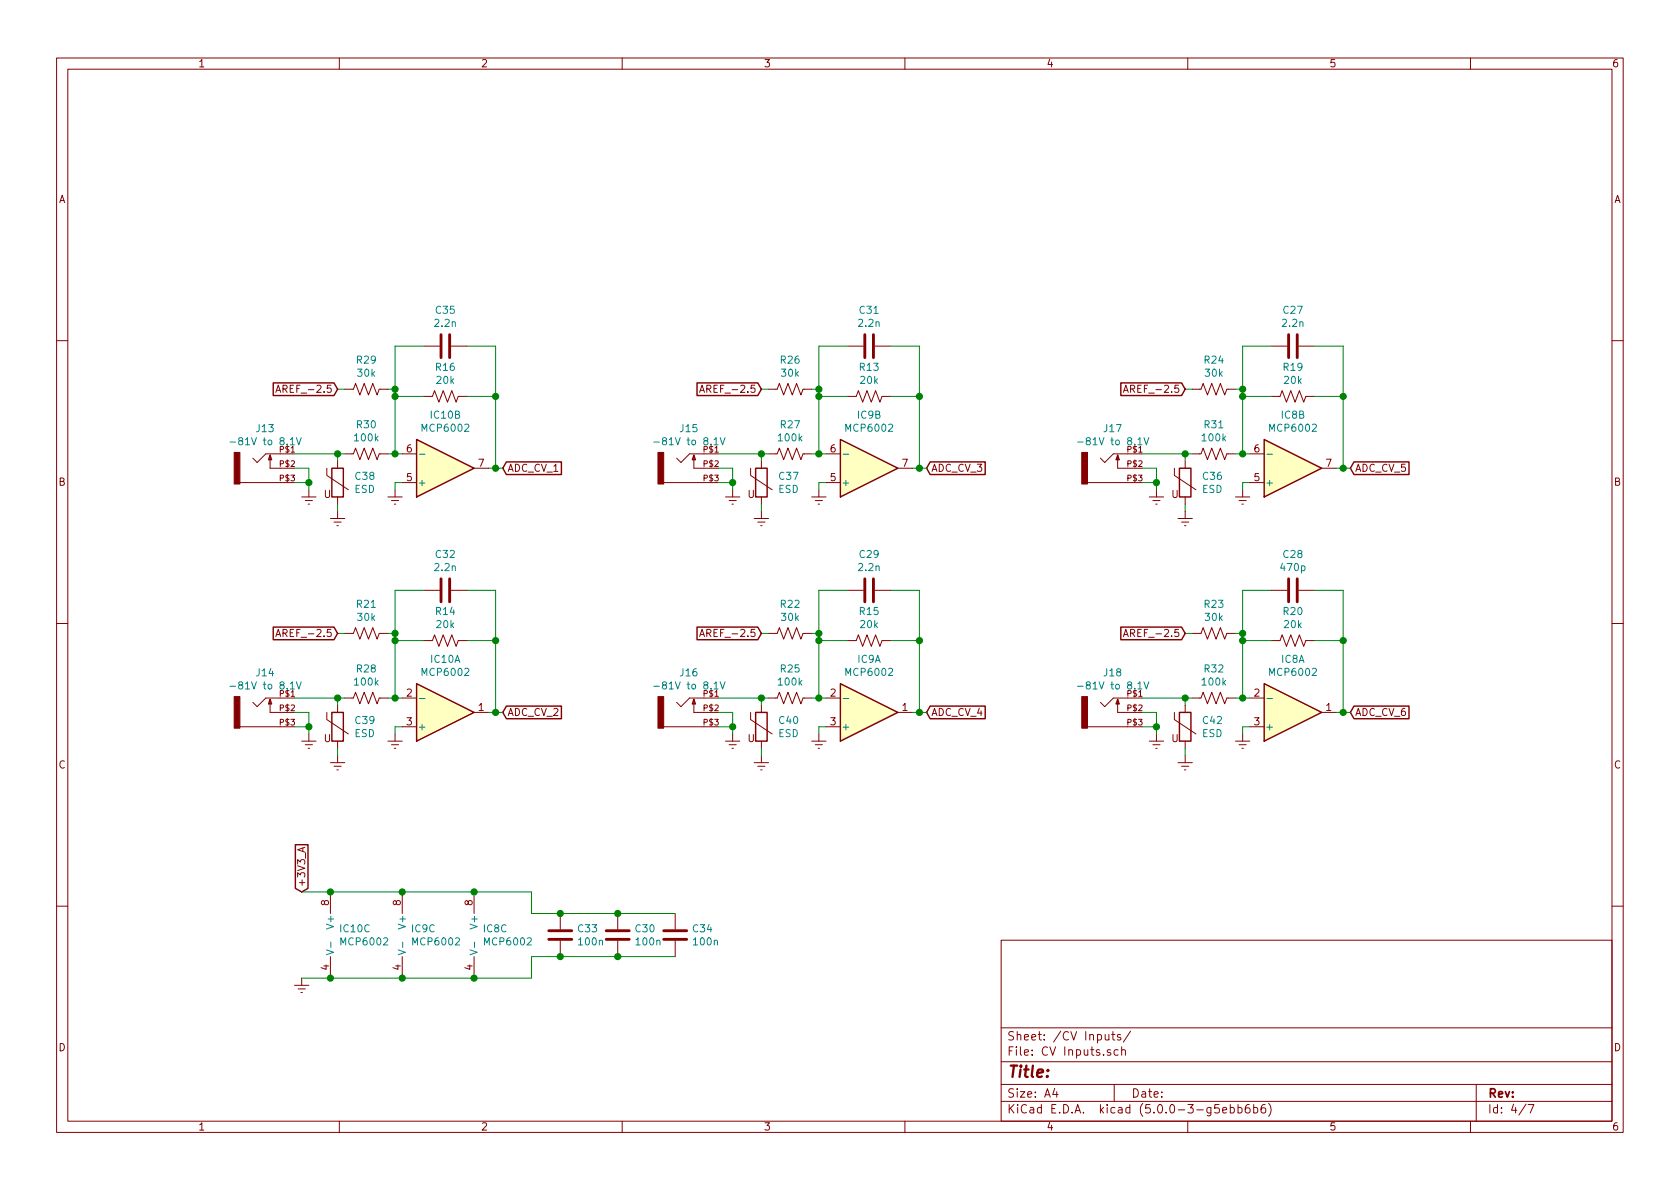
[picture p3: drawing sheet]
EESchema Schematic File Version 4
LIBS:Stages-cache
EELAYER 26 0
EELAYER END
$Descr A4 11693 8268
encoding utf-8
Sheet 4 7
Title ""
Date ""
Rev ""
Comp ""
Comment1 ""
Comment2 ""
Comment3 ""
Comment4 ""
$EndDescr
$Comp
L Amplifier_Operational:MCP6002-xMS IC10
U 1 1
P 3100 4950
F 0 "IC10" H 3100 4583 50  0000 C CNN
F 1 "MCP6002" H 3100 4674 50  0000 C CNN
F 2 "Package_SO:SOIC-8_3.9x4.9mm_P1.27mm" H 3100 4950 50  0001 C CNN
F 3 "http://ww1.microchip.com/downloads/en/DeviceDoc/21733j.pdf" H 3100 4950 50  0001 C CNN
	1    3100 4950
	1    0    0    1   
$EndComp
$Comp
L Device:R_US R14
U 1 1
P 3100 4450
F 0 "R14" V 2895 4450 50  0000 C CNN
F 1 "20k" V 2986 4450 50  0000 C CNN
F 2 "Resistor_SMD:R_0805_2012Metric" V 3140 4440 50  0001 C CNN
F 3 "~" H 3100 4450 50  0001 C CNN
	1    3100 4450
	0    1    1    0   
$EndComp
$Comp
L Device:R_US R21
U 1 1
P 2550 4400
F 0 "R21" V 2345 4400 50  0000 C CNN
F 1 "30k" V 2436 4400 50  0000 C CNN
F 2 "Resistor_SMD:R_0805_2012Metric" V 2590 4390 50  0001 C CNN
F 3 "~" H 2550 4400 50  0001 C CNN
	1    2550 4400
	0    1    1    0   
$EndComp
$Comp
L Device:R_US R28
U 1 1
P 2550 4850
F 0 "R28" V 2345 4850 50  0000 C CNN
F 1 "100k" V 2436 4850 50  0000 C CNN
F 2 "Resistor_SMD:R_0805_2012Metric" V 2590 4840 50  0001 C CNN
F 3 "~" H 2550 4850 50  0001 C CNN
	1    2550 4850
	0    1    1    0   
$EndComp
$Comp
L Device:C C32
U 1 1
P 3100 4100
F 0 "C32" V 2848 4100 50  0000 C CNN
F 1 "2.2n" V 2939 4100 50  0000 C CNN
F 2 "Capacitor_SMD:C_0805_2012Metric" H 3100 4100 50  0001 C CNN
F 3 "~" H 3100 4100 50  0001 C CNN
	1    3100 4100
	0    1    1    0   
$EndComp
$Comp
L Device:Varistor C39
U 1 1
P 2350 5050
F 0 "C39" H 2465 5096 50  0000 L CNN
F 1 "ESD" H 2465 5005 50  0000 L CNN
F 2 "Capacitor_SMD:C_0805_2012Metric" H 2350 5050 50  0001 C CNN
F 3 "~" H 2350 5050 50  0001 C CNN
	1    2350 5050
	1    0    0    -1  
$EndComp
$Comp
L WQP-PJ301M-12_JACK:WQP-PJ301M-12_JACK J14
U 1 1
P 1850 4950
F 0 "J14" H 1854 5228 50  0000 C CNN
F 1 "-81V to 8.1V" H 1854 5137 50  0000 C CNN
F 2 "WQP-PJ301M-12_JACK:WQP-PJ301M-12_JACK" H 1850 4950 50  0001 L BNN
F 3 "" H 1850 4950 50  0001 C CNN
	1    1850 4950
	-1   0    0    -1  
$EndComp
$Comp
L power:Earth #PWR0137
U 1 1
P 2150 5100
F 0 "#PWR0137" H 2150 4850 50  0001 C CNN
F 1 "Earth" H 2150 4950 50  0001 C CNN
F 2 "" H 2150 5100 50  0001 C CNN
F 3 "~" H 2150 5100 50  0001 C CNN
	1    2150 5100
	1    0    0    -1  
$EndComp
$Comp
L power:Earth #PWR0138
U 1 1
P 2350 5250
F 0 "#PWR0138" H 2350 5000 50  0001 C CNN
F 1 "Earth" H 2350 5100 50  0001 C CNN
F 2 "" H 2350 5250 50  0001 C CNN
F 3 "~" H 2350 5250 50  0001 C CNN
	1    2350 5250
	1    0    0    -1  
$EndComp
$Comp
L power:Earth #PWR0139
U 1 1
P 2750 5100
F 0 "#PWR0139" H 2750 4850 50  0001 C CNN
F 1 "Earth" H 2750 4950 50  0001 C CNN
F 2 "" H 2750 5100 50  0001 C CNN
F 3 "~" H 2750 5100 50  0001 C CNN
	1    2750 5100
	1    0    0    -1  
$EndComp
Wire Wire Line
	3400 4950 3450 4950
Wire Wire Line
	3450 4950 3450 4450
Wire Wire Line
	3450 4100 3250 4100
Wire Wire Line
	3250 4450 3450 4450
Connection ~ 3450 4450
Wire Wire Line
	3450 4450 3450 4100
Wire Wire Line
	2800 4850 2750 4850
Wire Wire Line
	2750 4850 2750 4450
Wire Wire Line
	2750 4100 2950 4100
Wire Wire Line
	2950 4450 2750 4450
Connection ~ 2750 4450
Wire Wire Line
	2750 4450 2750 4400
Wire Wire Line
	2700 4400 2750 4400
Connection ~ 2750 4400
Wire Wire Line
	2750 4400 2750 4100
Wire Wire Line
	2400 4400 2350 4400
Wire Wire Line
	2400 4850 2350 4850
Connection ~ 2350 4850
Wire Wire Line
	2350 4850 2350 4900
Wire Wire Line
	2350 4850 2050 4850
Wire Wire Line
	2050 4950 2150 4950
Wire Wire Line
	2150 4950 2150 5050
Wire Wire Line
	2050 5050 2150 5050
Connection ~ 2150 5050
Wire Wire Line
	2150 5050 2150 5100
Wire Wire Line
	2350 5200 2350 5250
Wire Wire Line
	2800 5050 2750 5050
Wire Wire Line
	2750 5050 2750 5100
Wire Wire Line
	2700 4850 2750 4850
Connection ~ 2750 4850
Text GLabel 3500 4950 2    50   Input ~ 0
ADC_CV_2
Wire Wire Line
	3450 4950 3500 4950
Connection ~ 3450 4950
Text GLabel 2350 4400 0    50   Input ~ 0
AREF_-2.5
$Comp
L Device:R_US R16
U 1 1
P 3100 2750
F 0 "R16" V 2895 2750 50  0000 C CNN
F 1 "20k" V 2986 2750 50  0000 C CNN
F 2 "Resistor_SMD:R_0805_2012Metric" V 3140 2740 50  0001 C CNN
F 3 "~" H 3100 2750 50  0001 C CNN
	1    3100 2750
	0    1    1    0   
$EndComp
$Comp
L Device:R_US R29
U 1 1
P 2550 2700
F 0 "R29" V 2345 2700 50  0000 C CNN
F 1 "30k" V 2436 2700 50  0000 C CNN
F 2 "Resistor_SMD:R_0805_2012Metric" V 2590 2690 50  0001 C CNN
F 3 "~" H 2550 2700 50  0001 C CNN
	1    2550 2700
	0    1    1    0   
$EndComp
$Comp
L Device:R_US R30
U 1 1
P 2550 3150
F 0 "R30" V 2345 3150 50  0000 C CNN
F 1 "100k" V 2436 3150 50  0000 C CNN
F 2 "Resistor_SMD:R_0805_2012Metric" V 2590 3140 50  0001 C CNN
F 3 "~" H 2550 3150 50  0001 C CNN
	1    2550 3150
	0    1    1    0   
$EndComp
$Comp
L Device:C C35
U 1 1
P 3100 2400
F 0 "C35" V 2848 2400 50  0000 C CNN
F 1 "2.2n" V 2939 2400 50  0000 C CNN
F 2 "Capacitor_SMD:C_0805_2012Metric" H 3100 2400 50  0001 C CNN
F 3 "~" H 3100 2400 50  0001 C CNN
	1    3100 2400
	0    1    1    0   
$EndComp
$Comp
L Device:Varistor C38
U 1 1
P 2350 3350
F 0 "C38" H 2465 3396 50  0000 L CNN
F 1 "ESD" H 2465 3305 50  0000 L CNN
F 2 "Capacitor_SMD:C_0805_2012Metric" H 2350 3350 50  0001 C CNN
F 3 "~" H 2350 3350 50  0001 C CNN
	1    2350 3350
	1    0    0    -1  
$EndComp
$Comp
L WQP-PJ301M-12_JACK:WQP-PJ301M-12_JACK J13
U 1 1
P 1850 3250
F 0 "J13" H 1854 3528 50  0000 C CNN
F 1 "-81V to 8.1V" H 1854 3437 50  0000 C CNN
F 2 "WQP-PJ301M-12_JACK:WQP-PJ301M-12_JACK" H 1850 3250 50  0001 L BNN
F 3 "" H 1850 3250 50  0001 C CNN
	1    1850 3250
	-1   0    0    -1  
$EndComp
$Comp
L power:Earth #PWR0140
U 1 1
P 2150 3400
F 0 "#PWR0140" H 2150 3150 50  0001 C CNN
F 1 "Earth" H 2150 3250 50  0001 C CNN
F 2 "" H 2150 3400 50  0001 C CNN
F 3 "~" H 2150 3400 50  0001 C CNN
	1    2150 3400
	1    0    0    -1  
$EndComp
$Comp
L power:Earth #PWR0141
U 1 1
P 2350 3550
F 0 "#PWR0141" H 2350 3300 50  0001 C CNN
F 1 "Earth" H 2350 3400 50  0001 C CNN
F 2 "" H 2350 3550 50  0001 C CNN
F 3 "~" H 2350 3550 50  0001 C CNN
	1    2350 3550
	1    0    0    -1  
$EndComp
$Comp
L power:Earth #PWR0142
U 1 1
P 2750 3400
F 0 "#PWR0142" H 2750 3150 50  0001 C CNN
F 1 "Earth" H 2750 3250 50  0001 C CNN
F 2 "" H 2750 3400 50  0001 C CNN
F 3 "~" H 2750 3400 50  0001 C CNN
	1    2750 3400
	1    0    0    -1  
$EndComp
Wire Wire Line
	3400 3250 3450 3250
Wire Wire Line
	3450 3250 3450 2750
Wire Wire Line
	3450 2400 3250 2400
Wire Wire Line
	3250 2750 3450 2750
Connection ~ 3450 2750
Wire Wire Line
	3450 2750 3450 2400
Wire Wire Line
	2800 3150 2750 3150
Wire Wire Line
	2750 3150 2750 2750
Wire Wire Line
	2750 2400 2950 2400
Wire Wire Line
	2950 2750 2750 2750
Connection ~ 2750 2750
Wire Wire Line
	2750 2750 2750 2700
Wire Wire Line
	2700 2700 2750 2700
Connection ~ 2750 2700
Wire Wire Line
	2750 2700 2750 2400
Wire Wire Line
	2400 2700 2350 2700
Wire Wire Line
	2400 3150 2350 3150
Connection ~ 2350 3150
Wire Wire Line
	2350 3150 2350 3200
Wire Wire Line
	2350 3150 2050 3150
Wire Wire Line
	2050 3250 2150 3250
Wire Wire Line
	2150 3250 2150 3350
Wire Wire Line
	2050 3350 2150 3350
Connection ~ 2150 3350
Wire Wire Line
	2150 3350 2150 3400
Wire Wire Line
	2350 3500 2350 3550
Wire Wire Line
	2800 3350 2750 3350
Wire Wire Line
	2750 3350 2750 3400
Wire Wire Line
	2700 3150 2750 3150
Connection ~ 2750 3150
Text GLabel 3500 3250 2    50   Input ~ 0
ADC_CV_1
Wire Wire Line
	3450 3250 3500 3250
Connection ~ 3450 3250
Text GLabel 2350 2700 0    50   Input ~ 0
AREF_-2.5
$Comp
L Amplifier_Operational:MCP6002-xMS IC10
U 2 1
P 3100 3250
F 0 "IC10" H 3100 2883 50  0000 C CNN
F 1 "MCP6002" H 3100 2974 50  0000 C CNN
F 2 "Package_SO:SOIC-8_3.9x4.9mm_P1.27mm" H 3100 3250 50  0001 C CNN
F 3 "http://ww1.microchip.com/downloads/en/DeviceDoc/21733j.pdf" H 3100 3250 50  0001 C CNN
	2    3100 3250
	1    0    0    1   
$EndComp
$Comp
L Amplifier_Operational:MCP6002-xMS IC9
U 1 1
P 6050 4950
F 0 "IC9" H 6050 4583 50  0000 C CNN
F 1 "MCP6002" H 6050 4674 50  0000 C CNN
F 2 "Package_SO:SOIC-8_3.9x4.9mm_P1.27mm" H 6050 4950 50  0001 C CNN
F 3 "http://ww1.microchip.com/downloads/en/DeviceDoc/21733j.pdf" H 6050 4950 50  0001 C CNN
	1    6050 4950
	1    0    0    1   
$EndComp
$Comp
L Device:R_US R15
U 1 1
P 6050 4450
F 0 "R15" V 5845 4450 50  0000 C CNN
F 1 "20k" V 5936 4450 50  0000 C CNN
F 2 "Resistor_SMD:R_0805_2012Metric" V 6090 4440 50  0001 C CNN
F 3 "~" H 6050 4450 50  0001 C CNN
	1    6050 4450
	0    1    1    0   
$EndComp
$Comp
L Device:R_US R22
U 1 1
P 5500 4400
F 0 "R22" V 5295 4400 50  0000 C CNN
F 1 "30k" V 5386 4400 50  0000 C CNN
F 2 "Resistor_SMD:R_0805_2012Metric" V 5540 4390 50  0001 C CNN
F 3 "~" H 5500 4400 50  0001 C CNN
	1    5500 4400
	0    1    1    0   
$EndComp
$Comp
L Device:R_US R25
U 1 1
P 5500 4850
F 0 "R25" V 5295 4850 50  0000 C CNN
F 1 "100k" V 5386 4850 50  0000 C CNN
F 2 "Resistor_SMD:R_0805_2012Metric" V 5540 4840 50  0001 C CNN
F 3 "~" H 5500 4850 50  0001 C CNN
	1    5500 4850
	0    1    1    0   
$EndComp
$Comp
L Device:C C29
U 1 1
P 6050 4100
F 0 "C29" V 5798 4100 50  0000 C CNN
F 1 "2.2n" V 5889 4100 50  0000 C CNN
F 2 "Capacitor_SMD:C_0805_2012Metric" H 6050 4100 50  0001 C CNN
F 3 "~" H 6050 4100 50  0001 C CNN
	1    6050 4100
	0    1    1    0   
$EndComp
$Comp
L Device:Varistor C40
U 1 1
P 5300 5050
F 0 "C40" H 5415 5096 50  0000 L CNN
F 1 "ESD" H 5415 5005 50  0000 L CNN
F 2 "Capacitor_SMD:C_0805_2012Metric" H 5300 5050 50  0001 C CNN
F 3 "~" H 5300 5050 50  0001 C CNN
	1    5300 5050
	1    0    0    -1  
$EndComp
$Comp
L WQP-PJ301M-12_JACK:WQP-PJ301M-12_JACK J16
U 1 1
P 4800 4950
F 0 "J16" H 4804 5228 50  0000 C CNN
F 1 "-81V to 8.1V" H 4804 5137 50  0000 C CNN
F 2 "WQP-PJ301M-12_JACK:WQP-PJ301M-12_JACK" H 4800 4950 50  0001 L BNN
F 3 "" H 4800 4950 50  0001 C CNN
	1    4800 4950
	-1   0    0    -1  
$EndComp
$Comp
L power:Earth #PWR0143
U 1 1
P 5100 5100
F 0 "#PWR0143" H 5100 4850 50  0001 C CNN
F 1 "Earth" H 5100 4950 50  0001 C CNN
F 2 "" H 5100 5100 50  0001 C CNN
F 3 "~" H 5100 5100 50  0001 C CNN
	1    5100 5100
	1    0    0    -1  
$EndComp
$Comp
L power:Earth #PWR0144
U 1 1
P 5300 5250
F 0 "#PWR0144" H 5300 5000 50  0001 C CNN
F 1 "Earth" H 5300 5100 50  0001 C CNN
F 2 "" H 5300 5250 50  0001 C CNN
F 3 "~" H 5300 5250 50  0001 C CNN
	1    5300 5250
	1    0    0    -1  
$EndComp
$Comp
L power:Earth #PWR0145
U 1 1
P 5700 5100
F 0 "#PWR0145" H 5700 4850 50  0001 C CNN
F 1 "Earth" H 5700 4950 50  0001 C CNN
F 2 "" H 5700 5100 50  0001 C CNN
F 3 "~" H 5700 5100 50  0001 C CNN
	1    5700 5100
	1    0    0    -1  
$EndComp
Wire Wire Line
	6350 4950 6400 4950
Wire Wire Line
	6400 4950 6400 4450
Wire Wire Line
	6400 4100 6200 4100
Wire Wire Line
	6200 4450 6400 4450
Connection ~ 6400 4450
Wire Wire Line
	6400 4450 6400 4100
Wire Wire Line
	5750 4850 5700 4850
Wire Wire Line
	5700 4850 5700 4450
Wire Wire Line
	5700 4100 5900 4100
Wire Wire Line
	5900 4450 5700 4450
Connection ~ 5700 4450
Wire Wire Line
	5700 4450 5700 4400
Wire Wire Line
	5650 4400 5700 4400
Connection ~ 5700 4400
Wire Wire Line
	5700 4400 5700 4100
Wire Wire Line
	5350 4400 5300 4400
Wire Wire Line
	5350 4850 5300 4850
Connection ~ 5300 4850
Wire Wire Line
	5300 4850 5300 4900
Wire Wire Line
	5300 4850 5000 4850
Wire Wire Line
	5000 4950 5100 4950
Wire Wire Line
	5100 4950 5100 5050
Wire Wire Line
	5000 5050 5100 5050
Connection ~ 5100 5050
Wire Wire Line
	5100 5050 5100 5100
Wire Wire Line
	5300 5200 5300 5250
Wire Wire Line
	5750 5050 5700 5050
Wire Wire Line
	5700 5050 5700 5100
Wire Wire Line
	5650 4850 5700 4850
Connection ~ 5700 4850
Text GLabel 6450 4950 2    50   Input ~ 0
ADC_CV_4
Wire Wire Line
	6400 4950 6450 4950
Connection ~ 6400 4950
Text GLabel 5300 4400 0    50   Input ~ 0
AREF_-2.5
$Comp
L Device:R_US R13
U 1 1
P 6050 2750
F 0 "R13" V 5845 2750 50  0000 C CNN
F 1 "20k" V 5936 2750 50  0000 C CNN
F 2 "Resistor_SMD:R_0805_2012Metric" V 6090 2740 50  0001 C CNN
F 3 "~" H 6050 2750 50  0001 C CNN
	1    6050 2750
	0    1    1    0   
$EndComp
$Comp
L Device:R_US R26
U 1 1
P 5500 2700
F 0 "R26" V 5295 2700 50  0000 C CNN
F 1 "30k" V 5386 2700 50  0000 C CNN
F 2 "Resistor_SMD:R_0805_2012Metric" V 5540 2690 50  0001 C CNN
F 3 "~" H 5500 2700 50  0001 C CNN
	1    5500 2700
	0    1    1    0   
$EndComp
$Comp
L Device:R_US R27
U 1 1
P 5500 3150
F 0 "R27" V 5295 3150 50  0000 C CNN
F 1 "100k" V 5386 3150 50  0000 C CNN
F 2 "Resistor_SMD:R_0805_2012Metric" V 5540 3140 50  0001 C CNN
F 3 "~" H 5500 3150 50  0001 C CNN
	1    5500 3150
	0    1    1    0   
$EndComp
$Comp
L Device:C C31
U 1 1
P 6050 2400
F 0 "C31" V 5798 2400 50  0000 C CNN
F 1 "2.2n" V 5889 2400 50  0000 C CNN
F 2 "Capacitor_SMD:C_0805_2012Metric" H 6050 2400 50  0001 C CNN
F 3 "~" H 6050 2400 50  0001 C CNN
	1    6050 2400
	0    1    1    0   
$EndComp
$Comp
L Device:Varistor C37
U 1 1
P 5300 3350
F 0 "C37" H 5415 3396 50  0000 L CNN
F 1 "ESD" H 5415 3305 50  0000 L CNN
F 2 "Capacitor_SMD:C_0805_2012Metric" H 5300 3350 50  0001 C CNN
F 3 "~" H 5300 3350 50  0001 C CNN
	1    5300 3350
	1    0    0    -1  
$EndComp
$Comp
L WQP-PJ301M-12_JACK:WQP-PJ301M-12_JACK J15
U 1 1
P 4800 3250
F 0 "J15" H 4804 3528 50  0000 C CNN
F 1 "-81V to 8.1V" H 4804 3437 50  0000 C CNN
F 2 "WQP-PJ301M-12_JACK:WQP-PJ301M-12_JACK" H 4800 3250 50  0001 L BNN
F 3 "" H 4800 3250 50  0001 C CNN
	1    4800 3250
	-1   0    0    -1  
$EndComp
$Comp
L power:Earth #PWR0146
U 1 1
P 5100 3400
F 0 "#PWR0146" H 5100 3150 50  0001 C CNN
F 1 "Earth" H 5100 3250 50  0001 C CNN
F 2 "" H 5100 3400 50  0001 C CNN
F 3 "~" H 5100 3400 50  0001 C CNN
	1    5100 3400
	1    0    0    -1  
$EndComp
$Comp
L power:Earth #PWR0147
U 1 1
P 5300 3550
F 0 "#PWR0147" H 5300 3300 50  0001 C CNN
F 1 "Earth" H 5300 3400 50  0001 C CNN
F 2 "" H 5300 3550 50  0001 C CNN
F 3 "~" H 5300 3550 50  0001 C CNN
	1    5300 3550
	1    0    0    -1  
$EndComp
$Comp
L power:Earth #PWR0148
U 1 1
P 5700 3400
F 0 "#PWR0148" H 5700 3150 50  0001 C CNN
F 1 "Earth" H 5700 3250 50  0001 C CNN
F 2 "" H 5700 3400 50  0001 C CNN
F 3 "~" H 5700 3400 50  0001 C CNN
	1    5700 3400
	1    0    0    -1  
$EndComp
Wire Wire Line
	6350 3250 6400 3250
Wire Wire Line
	6400 3250 6400 2750
Wire Wire Line
	6400 2400 6200 2400
Wire Wire Line
	6200 2750 6400 2750
Connection ~ 6400 2750
Wire Wire Line
	6400 2750 6400 2400
Wire Wire Line
	5750 3150 5700 3150
Wire Wire Line
	5700 3150 5700 2750
Wire Wire Line
	5700 2400 5900 2400
Wire Wire Line
	5900 2750 5700 2750
Connection ~ 5700 2750
Wire Wire Line
	5700 2750 5700 2700
Wire Wire Line
	5650 2700 5700 2700
Connection ~ 5700 2700
Wire Wire Line
	5700 2700 5700 2400
Wire Wire Line
	5350 2700 5300 2700
Wire Wire Line
	5350 3150 5300 3150
Connection ~ 5300 3150
Wire Wire Line
	5300 3150 5300 3200
Wire Wire Line
	5300 3150 5000 3150
Wire Wire Line
	5000 3250 5100 3250
Wire Wire Line
	5100 3250 5100 3350
Wire Wire Line
	5000 3350 5100 3350
Connection ~ 5100 3350
Wire Wire Line
	5100 3350 5100 3400
Wire Wire Line
	5300 3500 5300 3550
Wire Wire Line
	5750 3350 5700 3350
Wire Wire Line
	5700 3350 5700 3400
Wire Wire Line
	5650 3150 5700 3150
Connection ~ 5700 3150
Text GLabel 6450 3250 2    50   Input ~ 0
ADC_CV_3
Wire Wire Line
	6400 3250 6450 3250
Connection ~ 6400 3250
Text GLabel 5300 2700 0    50   Input ~ 0
AREF_-2.5
$Comp
L Amplifier_Operational:MCP6002-xMS IC9
U 2 1
P 6050 3250
F 0 "IC9" H 6050 2883 50  0000 C CNN
F 1 "MCP6002" H 6050 2974 50  0000 C CNN
F 2 "Package_SO:SOIC-8_3.9x4.9mm_P1.27mm" H 6050 3250 50  0001 C CNN
F 3 "http://ww1.microchip.com/downloads/en/DeviceDoc/21733j.pdf" H 6050 3250 50  0001 C CNN
	2    6050 3250
	1    0    0    1   
$EndComp
$Comp
L Amplifier_Operational:MCP6002-xMS IC8
U 1 1
P 9000 4950
F 0 "IC8" H 9000 4583 50  0000 C CNN
F 1 "MCP6002" H 9000 4674 50  0000 C CNN
F 2 "Package_SO:SOIC-8_3.9x4.9mm_P1.27mm" H 9000 4950 50  0001 C CNN
F 3 "http://ww1.microchip.com/downloads/en/DeviceDoc/21733j.pdf" H 9000 4950 50  0001 C CNN
	1    9000 4950
	1    0    0    1   
$EndComp
$Comp
L Device:R_US R20
U 1 1
P 9000 4450
F 0 "R20" V 8795 4450 50  0000 C CNN
F 1 "20k" V 8886 4450 50  0000 C CNN
F 2 "Resistor_SMD:R_0805_2012Metric" V 9040 4440 50  0001 C CNN
F 3 "~" H 9000 4450 50  0001 C CNN
	1    9000 4450
	0    1    1    0   
$EndComp
$Comp
L Device:R_US R23
U 1 1
P 8450 4400
F 0 "R23" V 8245 4400 50  0000 C CNN
F 1 "30k" V 8336 4400 50  0000 C CNN
F 2 "Resistor_SMD:R_0805_2012Metric" V 8490 4390 50  0001 C CNN
F 3 "~" H 8450 4400 50  0001 C CNN
	1    8450 4400
	0    1    1    0   
$EndComp
$Comp
L Device:R_US R32
U 1 1
P 8450 4850
F 0 "R32" V 8245 4850 50  0000 C CNN
F 1 "100k" V 8336 4850 50  0000 C CNN
F 2 "Resistor_SMD:R_0805_2012Metric" V 8490 4840 50  0001 C CNN
F 3 "~" H 8450 4850 50  0001 C CNN
	1    8450 4850
	0    1    1    0   
$EndComp
$Comp
L Device:C C28
U 1 1
P 9000 4100
F 0 "C28" V 8748 4100 50  0000 C CNN
F 1 "470p" V 8839 4100 50  0000 C CNN
F 2 "Capacitor_SMD:C_0805_2012Metric" H 9000 4100 50  0001 C CNN
F 3 "~" H 9000 4100 50  0001 C CNN
	1    9000 4100
	0    1    1    0   
$EndComp
$Comp
L Device:Varistor C42
U 1 1
P 8250 5050
F 0 "C42" H 8365 5096 50  0000 L CNN
F 1 "ESD" H 8365 5005 50  0000 L CNN
F 2 "Capacitor_SMD:C_0805_2012Metric" H 8250 5050 50  0001 C CNN
F 3 "~" H 8250 5050 50  0001 C CNN
	1    8250 5050
	1    0    0    -1  
$EndComp
$Comp
L WQP-PJ301M-12_JACK:WQP-PJ301M-12_JACK J18
U 1 1
P 7750 4950
F 0 "J18" H 7754 5228 50  0000 C CNN
F 1 "-81V to 8.1V" H 7754 5137 50  0000 C CNN
F 2 "WQP-PJ301M-12_JACK:WQP-PJ301M-12_JACK" H 7750 4950 50  0001 L BNN
F 3 "" H 7750 4950 50  0001 C CNN
	1    7750 4950
	-1   0    0    -1  
$EndComp
$Comp
L power:Earth #PWR0149
U 1 1
P 8050 5100
F 0 "#PWR0149" H 8050 4850 50  0001 C CNN
F 1 "Earth" H 8050 4950 50  0001 C CNN
F 2 "" H 8050 5100 50  0001 C CNN
F 3 "~" H 8050 5100 50  0001 C CNN
	1    8050 5100
	1    0    0    -1  
$EndComp
$Comp
L power:Earth #PWR0150
U 1 1
P 8250 5250
F 0 "#PWR0150" H 8250 5000 50  0001 C CNN
F 1 "Earth" H 8250 5100 50  0001 C CNN
F 2 "" H 8250 5250 50  0001 C CNN
F 3 "~" H 8250 5250 50  0001 C CNN
	1    8250 5250
	1    0    0    -1  
$EndComp
$Comp
L power:Earth #PWR0151
U 1 1
P 8650 5100
F 0 "#PWR0151" H 8650 4850 50  0001 C CNN
F 1 "Earth" H 8650 4950 50  0001 C CNN
F 2 "" H 8650 5100 50  0001 C CNN
F 3 "~" H 8650 5100 50  0001 C CNN
	1    8650 5100
	1    0    0    -1  
$EndComp
Wire Wire Line
	9300 4950 9350 4950
Wire Wire Line
	9350 4950 9350 4450
Wire Wire Line
	9350 4100 9150 4100
Wire Wire Line
	9150 4450 9350 4450
Connection ~ 9350 4450
Wire Wire Line
	9350 4450 9350 4100
Wire Wire Line
	8700 4850 8650 4850
Wire Wire Line
	8650 4850 8650 4450
Wire Wire Line
	8650 4100 8850 4100
Wire Wire Line
	8850 4450 8650 4450
Connection ~ 8650 4450
Wire Wire Line
	8650 4450 8650 4400
Wire Wire Line
	8600 4400 8650 4400
Connection ~ 8650 4400
Wire Wire Line
	8650 4400 8650 4100
Wire Wire Line
	8300 4400 8250 4400
Wire Wire Line
	8300 4850 8250 4850
Connection ~ 8250 4850
Wire Wire Line
	8250 4850 8250 4900
Wire Wire Line
	8250 4850 7950 4850
Wire Wire Line
	7950 4950 8050 4950
Wire Wire Line
	8050 4950 8050 5050
Wire Wire Line
	7950 5050 8050 5050
Connection ~ 8050 5050
Wire Wire Line
	8050 5050 8050 5100
Wire Wire Line
	8250 5200 8250 5250
Wire Wire Line
	8700 5050 8650 5050
Wire Wire Line
	8650 5050 8650 5100
Wire Wire Line
	8600 4850 8650 4850
Connection ~ 8650 4850
Text GLabel 9400 4950 2    50   Input ~ 0
ADC_CV_6
Wire Wire Line
	9350 4950 9400 4950
Connection ~ 9350 4950
Text GLabel 8250 4400 0    50   Input ~ 0
AREF_-2.5
$Comp
L Device:R_US R19
U 1 1
P 9000 2750
F 0 "R19" V 8795 2750 50  0000 C CNN
F 1 "20k" V 8886 2750 50  0000 C CNN
F 2 "Resistor_SMD:R_0805_2012Metric" V 9040 2740 50  0001 C CNN
F 3 "~" H 9000 2750 50  0001 C CNN
	1    9000 2750
	0    1    1    0   
$EndComp
$Comp
L Device:R_US R24
U 1 1
P 8450 2700
F 0 "R24" V 8245 2700 50  0000 C CNN
F 1 "30k" V 8336 2700 50  0000 C CNN
F 2 "Resistor_SMD:R_0805_2012Metric" V 8490 2690 50  0001 C CNN
F 3 "~" H 8450 2700 50  0001 C CNN
	1    8450 2700
	0    1    1    0   
$EndComp
$Comp
L Device:R_US R31
U 1 1
P 8450 3150
F 0 "R31" V 8245 3150 50  0000 C CNN
F 1 "100k" V 8336 3150 50  0000 C CNN
F 2 "Resistor_SMD:R_0805_2012Metric" V 8490 3140 50  0001 C CNN
F 3 "~" H 8450 3150 50  0001 C CNN
	1    8450 3150
	0    1    1    0   
$EndComp
$Comp
L Device:C C27
U 1 1
P 9000 2400
F 0 "C27" V 8748 2400 50  0000 C CNN
F 1 "2.2n" V 8839 2400 50  0000 C CNN
F 2 "Capacitor_SMD:C_0805_2012Metric" H 9000 2400 50  0001 C CNN
F 3 "~" H 9000 2400 50  0001 C CNN
	1    9000 2400
	0    1    1    0   
$EndComp
$Comp
L Device:Varistor C36
U 1 1
P 8250 3350
F 0 "C36" H 8365 3396 50  0000 L CNN
F 1 "ESD" H 8365 3305 50  0000 L CNN
F 2 "Capacitor_SMD:C_0805_2012Metric" H 8250 3350 50  0001 C CNN
F 3 "~" H 8250 3350 50  0001 C CNN
	1    8250 3350
	1    0    0    -1  
$EndComp
$Comp
L WQP-PJ301M-12_JACK:WQP-PJ301M-12_JACK J17
U 1 1
P 7750 3250
F 0 "J17" H 7754 3528 50  0000 C CNN
F 1 "-81V to 8.1V" H 7754 3437 50  0000 C CNN
F 2 "WQP-PJ301M-12_JACK:WQP-PJ301M-12_JACK" H 7750 3250 50  0001 L BNN
F 3 "" H 7750 3250 50  0001 C CNN
	1    7750 3250
	-1   0    0    -1  
$EndComp
$Comp
L power:Earth #PWR0152
U 1 1
P 8050 3400
F 0 "#PWR0152" H 8050 3150 50  0001 C CNN
F 1 "Earth" H 8050 3250 50  0001 C CNN
F 2 "" H 8050 3400 50  0001 C CNN
F 3 "~" H 8050 3400 50  0001 C CNN
	1    8050 3400
	1    0    0    -1  
$EndComp
$Comp
L power:Earth #PWR0153
U 1 1
P 8250 3550
F 0 "#PWR0153" H 8250 3300 50  0001 C CNN
F 1 "Earth" H 8250 3400 50  0001 C CNN
F 2 "" H 8250 3550 50  0001 C CNN
F 3 "~" H 8250 3550 50  0001 C CNN
	1    8250 3550
	1    0    0    -1  
$EndComp
$Comp
L power:Earth #PWR0154
U 1 1
P 8650 3400
F 0 "#PWR0154" H 8650 3150 50  0001 C CNN
F 1 "Earth" H 8650 3250 50  0001 C CNN
F 2 "" H 8650 3400 50  0001 C CNN
F 3 "~" H 8650 3400 50  0001 C CNN
	1    8650 3400
	1    0    0    -1  
$EndComp
Wire Wire Line
	9300 3250 9350 3250
Wire Wire Line
	9350 3250 9350 2750
Wire Wire Line
	9350 2400 9150 2400
Wire Wire Line
	9150 2750 9350 2750
Connection ~ 9350 2750
Wire Wire Line
	9350 2750 9350 2400
Wire Wire Line
	8700 3150 8650 3150
Wire Wire Line
	8650 3150 8650 2750
Wire Wire Line
	8650 2400 8850 2400
Wire Wire Line
	8850 2750 8650 2750
Connection ~ 8650 2750
Wire Wire Line
	8650 2750 8650 2700
Wire Wire Line
	8600 2700 8650 2700
Connection ~ 8650 2700
Wire Wire Line
	8650 2700 8650 2400
Wire Wire Line
	8300 2700 8250 2700
Wire Wire Line
	8300 3150 8250 3150
Connection ~ 8250 3150
Wire Wire Line
	8250 3150 8250 3200
Wire Wire Line
	8250 3150 7950 3150
Wire Wire Line
	7950 3250 8050 3250
Wire Wire Line
	8050 3250 8050 3350
Wire Wire Line
	7950 3350 8050 3350
Connection ~ 8050 3350
Wire Wire Line
	8050 3350 8050 3400
Wire Wire Line
	8250 3500 8250 3550
Wire Wire Line
	8700 3350 8650 3350
Wire Wire Line
	8650 3350 8650 3400
Wire Wire Line
	8600 3150 8650 3150
Connection ~ 8650 3150
Text GLabel 9400 3250 2    50   Input ~ 0
ADC_CV_5
Wire Wire Line
	9350 3250 9400 3250
Connection ~ 9350 3250
Text GLabel 8250 2700 0    50   Input ~ 0
AREF_-2.5
$Comp
L Amplifier_Operational:MCP6002-xMS IC8
U 2 1
P 9000 3250
F 0 "IC8" H 9000 2883 50  0000 C CNN
F 1 "MCP6002" H 9000 2974 50  0000 C CNN
F 2 "Package_SO:SOIC-8_3.9x4.9mm_P1.27mm" H 9000 3250 50  0001 C CNN
F 3 "http://ww1.microchip.com/downloads/en/DeviceDoc/21733j.pdf" H 9000 3250 50  0001 C CNN
	2    9000 3250
	1    0    0    1   
$EndComp
$Comp
L Amplifier_Operational:MCP6002-xMS IC10
U 3 1
P 2400 6500
F 0 "IC10" H 2358 6546 50  0000 L CNN
F 1 "MCP6002" H 2358 6455 50  0000 L CNN
F 2 "Package_SO:SOIC-8_3.9x4.9mm_P1.27mm" H 2400 6500 50  0001 C CNN
F 3 "http://ww1.microchip.com/downloads/en/DeviceDoc/21733j.pdf" H 2400 6500 50  0001 C CNN
	3    2400 6500
	1    0    0    -1  
$EndComp
$Comp
L Amplifier_Operational:MCP6002-xMS IC9
U 3 1
P 2900 6500
F 0 "IC9" H 2858 6546 50  0000 L CNN
F 1 "MCP6002" H 2858 6455 50  0000 L CNN
F 2 "Package_SO:SOIC-8_3.9x4.9mm_P1.27mm" H 2900 6500 50  0001 C CNN
F 3 "http://ww1.microchip.com/downloads/en/DeviceDoc/21733j.pdf" H 2900 6500 50  0001 C CNN
	3    2900 6500
	1    0    0    -1  
$EndComp
$Comp
L Amplifier_Operational:MCP6002-xMS IC8
U 3 1
P 3400 6500
F 0 "IC8" H 3358 6546 50  0000 L CNN
F 1 "MCP6002" H 3358 6455 50  0000 L CNN
F 2 "Package_SO:SOIC-8_3.9x4.9mm_P1.27mm" H 3400 6500 50  0001 C CNN
F 3 "http://ww1.microchip.com/downloads/en/DeviceDoc/21733j.pdf" H 3400 6500 50  0001 C CNN
	3    3400 6500
	1    0    0    -1  
$EndComp
$Comp
L Device:C C33
U 1 1
P 3900 6500
F 0 "C33" H 4015 6546 50  0000 L CNN
F 1 "100n" H 4015 6455 50  0000 L CNN
F 2 "Capacitor_SMD:C_0805_2012Metric" H 3900 6500 50  0001 C CNN
F 3 "~" H 3900 6500 50  0001 C CNN
	1    3900 6500
	1    0    0    -1  
$EndComp
$Comp
L Device:C C30
U 1 1
P 4300 6500
F 0 "C30" H 4415 6546 50  0000 L CNN
F 1 "100n" H 4415 6455 50  0000 L CNN
F 2 "Capacitor_SMD:C_0805_2012Metric" H 4300 6500 50  0001 C CNN
F 3 "~" H 4300 6500 50  0001 C CNN
	1    4300 6500
	1    0    0    -1  
$EndComp
$Comp
L Device:C C34
U 1 1
P 4700 6500
F 0 "C34" H 4815 6546 50  0000 L CNN
F 1 "100n" H 4815 6455 50  0000 L CNN
F 2 "Capacitor_SMD:C_0805_2012Metric" H 4700 6500 50  0001 C CNN
F 3 "~" H 4700 6500 50  0001 C CNN
	1    4700 6500
	1    0    0    -1  
$EndComp
$Comp
L power:Earth #PWR0155
U 1 1
P 2100 6800
F 0 "#PWR0155" H 2100 6550 50  0001 C CNN
F 1 "Earth" H 2100 6650 50  0001 C CNN
F 2 "" H 2100 6800 50  0001 C CNN
F 3 "~" H 2100 6800 50  0001 C CNN
	1    2100 6800
	1    0    0    -1  
$EndComp
Text GLabel 2100 6200 1    50   Input ~ 0
+3V3_A
Wire Wire Line
	2100 6200 2300 6200
Wire Wire Line
	2300 6200 2800 6200
Connection ~ 2300 6200
Wire Wire Line
	2800 6200 3300 6200
Connection ~ 2800 6200
Wire Wire Line
	3300 6200 3700 6200
Wire Wire Line
	3700 6200 3700 6350
Wire Wire Line
	3700 6350 3900 6350
Connection ~ 3300 6200
Wire Wire Line
	3900 6350 4300 6350
Connection ~ 3900 6350
Wire Wire Line
	4300 6350 4700 6350
Connection ~ 4300 6350
Wire Wire Line
	2100 6800 2300 6800
Wire Wire Line
	2300 6800 2800 6800
Connection ~ 2300 6800
Wire Wire Line
	2800 6800 3300 6800
Connection ~ 2800 6800
Wire Wire Line
	3300 6800 3700 6800
Wire Wire Line
	3700 6800 3700 6650
Wire Wire Line
	3700 6650 3900 6650
Connection ~ 3300 6800
Wire Wire Line
	3900 6650 4300 6650
Connection ~ 3900 6650
Wire Wire Line
	4300 6650 4700 6650
Connection ~ 4300 6650
$EndSCHEMATC
